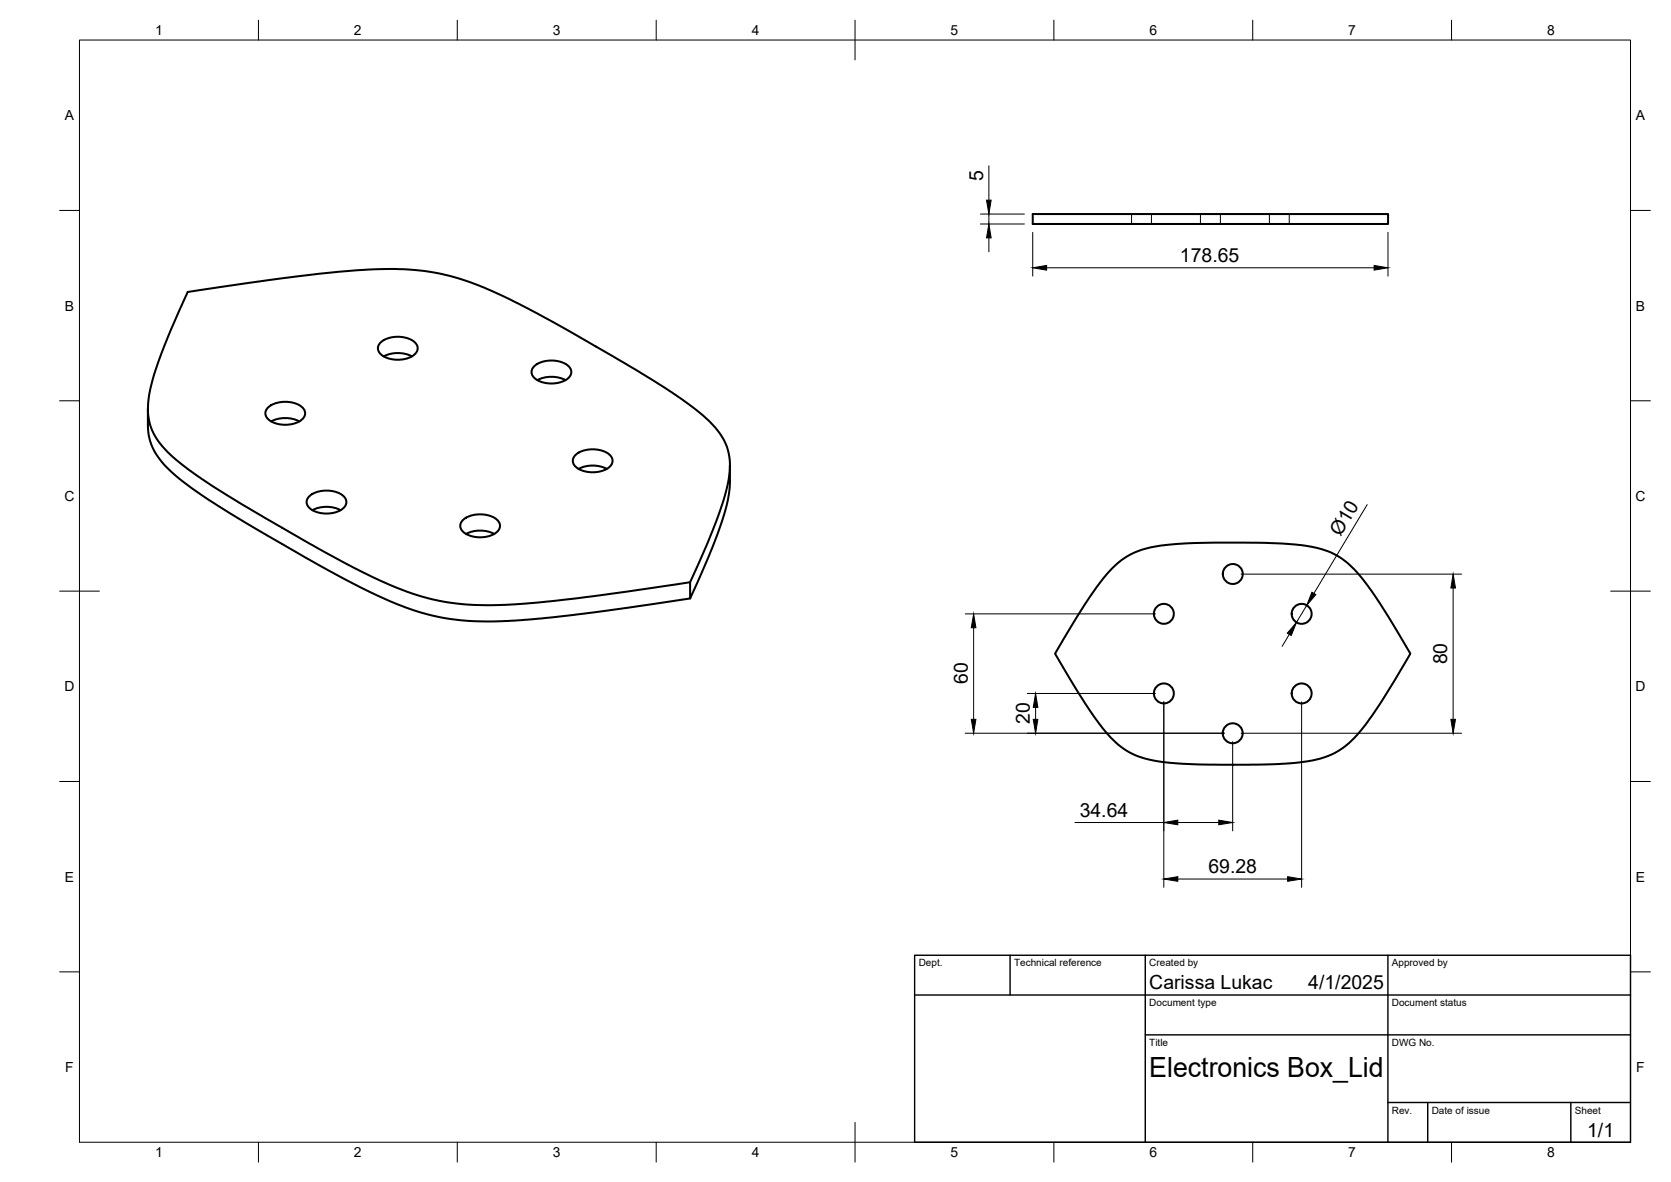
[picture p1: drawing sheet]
<svg xmlns="http://www.w3.org/2000/svg" width="420mm" height="297mm" viewBox="0 0 420 297" stroke-linecap="round" stroke-linejoin="round" font-family="sans-serif">
<!-- layer: Visible -->
<g fill="none" stroke="#000" stroke-width=".51">
<path d="M259.7 53.8h89.3v2.5h-89.3zM95.8 85.9a7.1 7.1 0 0 1 8.9 .5 2.1 2.1 0 0 1-1.1 3.2 7.5 7.5 0 0 1-7.8-.5 1.94 1.94 0 0 1 0-3.2zM96.5 89.6a7.8 7.8 0 0 1 7.1 0M134.5 91.9a7.1 7.1 0 0 1 8.8 .5 2.1 2.1 0 0 1-1.1 3.1 7.5 7.5 0 0 1-7.7-.4 1.94 1.94 0 0 1 0-3.2zM135.1 95.5a7.8 7.8 0 0 1 7.1 0M37.2 102.8v4.6a14.6 14.6 0 0 0 5.5 10.8 128.8 128.8 0 0 0 21 14.3l15.1 8.7a143.6 143.6 0 0 0 27 12.7 68.9 68.9 0 0 0 24.1 2l7.6-.6a657 657 0 0 0 36-4.9v-4.1l1.1-2.4a115.2 115.2 0 0 0 8.4-22.5 15.1 15.1 0 0 0-5.1-16 144.1 144.1 0 0 0-22.8-15.3l-16.2-9.3-13-6.7a61.1 61.1 0 0 0-33.2-6.4 494.3 494.3 0 0 0-45.5 5.7 138.8 138.8 0 0 0-9.3 23.9 15.6 15.6 0 0 0 1.5 12.9 41 41 0 0 0 11.3 10.1l9.5 6 17.4 10.1a156.2 156.2 0 0 0 27.3 13.1 68.8 68.8 0 0 0 25.6 2.3l14.7-1.5 28.3-4M67.5 102.3a7.1 7.1 0 0 1 8.9 .5 2.1 2.1 0 0 1-1.1 3.1 7.5 7.5 0 0 1-7.8-.4 1.94 1.94 0 0 1 0-3.2zM68.2 105.9a7.8 7.8 0 0 1 7.1 0M144.8 114.2a7.1 7.1 0 0 1 8.9 .5 2.1 2.1 0 0 1-1.1 3.1 7.5 7.5 0 0 1-7.8-.4 1.94 1.94 0 0 1 0-3.2zM145.5 117.8a7.8 7.8 0 0 1 7.1 0M183.5 116.9v4.1a42.9 42.9 0 0 1-3.6 14.5l-1.9 4.8-4.5 10.1M77.9 124.6a7.1 7.1 0 0 1 8.8 .5 2.1 2.1 0 0 1-1.1 3.1 7.5 7.5 0 0 1-7.7-.4 1.94 1.94 0 0 1 0-3.2z"/>
<path d="M78.6 128.2a7.8 7.8 0 0 1 7 0M116.5 130.6a7.1 7.1 0 0 1 8.9 .5 2.1 2.1 0 0 1-1.1 3.1 7.5 7.5 0 0 1-7.8-.5 1.94 1.94 0 0 1 0-3.1zM117.2 134.2a7.8 7.8 0 0 1 7.1 0M279.7 142.8a20.5 20.5 0 0 1 13.3-5.8l7.2-.5 9.8-.1a105.8 105.8 0 0 1 21.2 1.3 19.5 19.5 0 0 1 11.5 7.9 176.2 176.2 0 0 1 11.9 18.7l-8.2 13.5a39.6 39.6 0 0 1-9 10.3 23.6 23.6 0 0 1-11.8 3.6 244.7 244.7 0 0 1-32.9-.2 20.1 20.1 0 0 1-15.5-8.6 174 174 0 0 1-11.9-18.6l2.1-3.7a97.5 97.5 0 0 1 11.9-17.4z"/>
<circle cx="292.6" cy="154.3" r="2.51"/>
<circle cx="310" cy="144.2" r="2.51"/>
<circle cx="327.3" cy="154.3" r="2.51"/>
<circle cx="292.6" cy="174.3" r="2.51"/>
<circle cx="327.3" cy="174.3" r="2.51"/>
<circle cx="310" cy="184.3" r="2.51"/>
</g>
<!-- layer: Hidden -->
<path d="M284.5 53.8v2.5M289.5 53.8v2.5M301.8 53.8v2.5M306.9 53.8v2.5M319.2 53.8v2.5M324.2 53.8v2.5" fill="none" stroke="#000" stroke-width=".25"/>
<!-- layer: BORDER -->
<g fill="none" stroke="#000" stroke-width=".25">
<path d="M20 10.1h390v276.9h-390zM65 5.1v5M115 5.1v5M165 5.1v5M215 5.1v10M265 5.1v5M315 5.1v5M365 5.1v5M15 52.9h5M410 52.9h5M15 100.7h5M410 100.7h5"/>
<path d="M15 148.6h10M405 148.6h10M15 196.4h5M410 196.4h5M15 244.2h5M410 244.2h5M65 287v5M115 287v5M165 287v5M215 282.1v9.9M265 287v5M315 287v5"/>
<path d="M365 287v5"/>
</g>
<!-- layer: TITLEBLOCK -->
<path d="M230 240.1h180v46.9h-180zM230 250h180M254 240.1v9.9M288 240.1v46.9M349 240.1v46.9M288 260.1h122M349 277.1h61M359 277.1v9.9M395 277.1v9.9" fill="none" stroke="#000" stroke-width=".36"/>
<!-- layer: FD_Dimensions -->
<g fill="none" stroke="#000" stroke-width=".25">
<path d="M246.5 56.3h11.1M246.5 53.8h11.1M248.6 41.7v8.6M248.6 53.8v2.5M248.6 59.8v3.5M259.7 58.4v11M349 58.4v11M263.2 67.3h82.3M343.8 126.8l-13.4 22.3M242.7 154.3h47.8M244.8 157.8v23M312.1 144.3h55.4"/>
<path d="M324.2 159.4l-1.8 3M328.6 152.1l-2.6 4.3M365.4 147.8v33M258.3 174.3h32.2M260.4 177.8v3M292.6 176.4v46.6M327.3 176.4v46.6M242.7 184.3h65.1M309.9 186.4v22.4M312.1 184.3h55.4M270.3 206.7h22.3M296.1 206.7h10.4"/>
<path d="M296.1 220.9h27.7"/>
</g>
<g fill="#000" stroke="#000" stroke-width=".25">
<path d="M248.6 56.3l.6 3.5h-1.1zM248.1 50.3h1.1l-.6 3.5zM259.7 67.3l3.5-.6v1.2zM345.5 66.7l3.5 .6-3.5 .6zM244.8 154.3l.6 3.5h-1.2zM326 156.4l-1.3 3.3-1-.6zM329.9 148.8l1 .6-2.3 2.7zM365.4 144.3l.6 3.5h-1.2zM260.4 174.3l.6 3.5h-1.2zM244.2 180.8h1.2l-.6 3.5zM259.8 180.8h1.2l-.6 3.5zM364.8 180.8h1.2l-.6 3.5z"/>
<path d="M292.6 206.7l3.5-.6v1.2zM306.5 206.1l3.4 .6-3.4 .6zM292.6 220.9l3.5-.6v1.2zM323.8 220.3l3.5 .6-3.5 .6z"/>
</g>
<text font-size="7" x="289" y="270.6">Electronics Box_Lid</text>
<g font-size="4.9">
<text x="247.2" y="45.6" transform="rotate(-90 247.2 45.6)">5</text>
<text x="296.7" y="65.8">178.65</text>
<text x="337.1" y="134.9" transform="rotate(-59 337.1 134.9)">Ø10</text>
<text x="363.9" y="167" transform="rotate(-90 363.9 167)">80</text>
<text x="243.4" y="172" transform="rotate(-90 243.4 172)">60</text>
<text x="258.9" y="181.9" transform="rotate(-90 258.9 181.9)">20</text>
<text x="271.5" y="205.2">34.64</text>
<text x="303.8" y="219.4">69.28</text>
<text x="289" y="248.5">Carissa Lukac</text>
<text x="329" y="248.5">4/1/2025</text>
<text x="399.1" y="285.7">1/1</text>
</g>
<g font-size="3.5">
<text x="39" y="8.8">1</text>
<text x="89" y="8.8">2</text>
<text x="139" y="8.8">3</text>
<text x="189" y="8.8">4</text>
<text x="239" y="8.8">5</text>
<text x="289" y="8.8">6</text>
<text x="339" y="8.8">7</text>
<text x="389" y="8.8">8</text>
<text x="16.3" y="30.2">A</text>
<text x="411.3" y="30.2">A</text>
<text x="16.3" y="78">B</text>
<text x="411.3" y="78">B</text>
<text x="16.2" y="125.9">C</text>
<text x="411.2" y="125.9">C</text>
<text x="16.2" y="173.7">D</text>
<text x="411.2" y="173.7">D</text>
<text x="16.3" y="221.6">E</text>
<text x="411.3" y="221.6">E</text>
<text x="16.4" y="269.4">F</text>
<text x="411.4" y="269.4">F</text>
<text x="39" y="290.8">1</text>
<text x="89" y="290.8">2</text>
<text x="139" y="290.8">3</text>
<text x="189" y="290.8">4</text>
<text x="239" y="290.8">5</text>
<text x="289" y="290.8">6</text>
<text x="339" y="290.8">7</text>
<text x="389" y="290.8">8</text>
</g>
<g font-size="2.5">
<text x="231" y="242.9">Dept.</text>
<text x="255" y="242.9">Technical reference</text>
<text x="289" y="242.9">Created by</text>
<text x="350" y="242.9">Approved by</text>
<text x="289" y="252.8">Document type</text>
<text x="350" y="252.8">Document status</text>
<text x="289" y="262.9">Title</text>
<text x="350" y="262.9">DWG No.</text>
<text x="350" y="279.9">Rev.</text>
<text x="360" y="279.9">Date of issue</text>
<text x="396" y="279.9">Sheet</text>
</g>
</svg>
